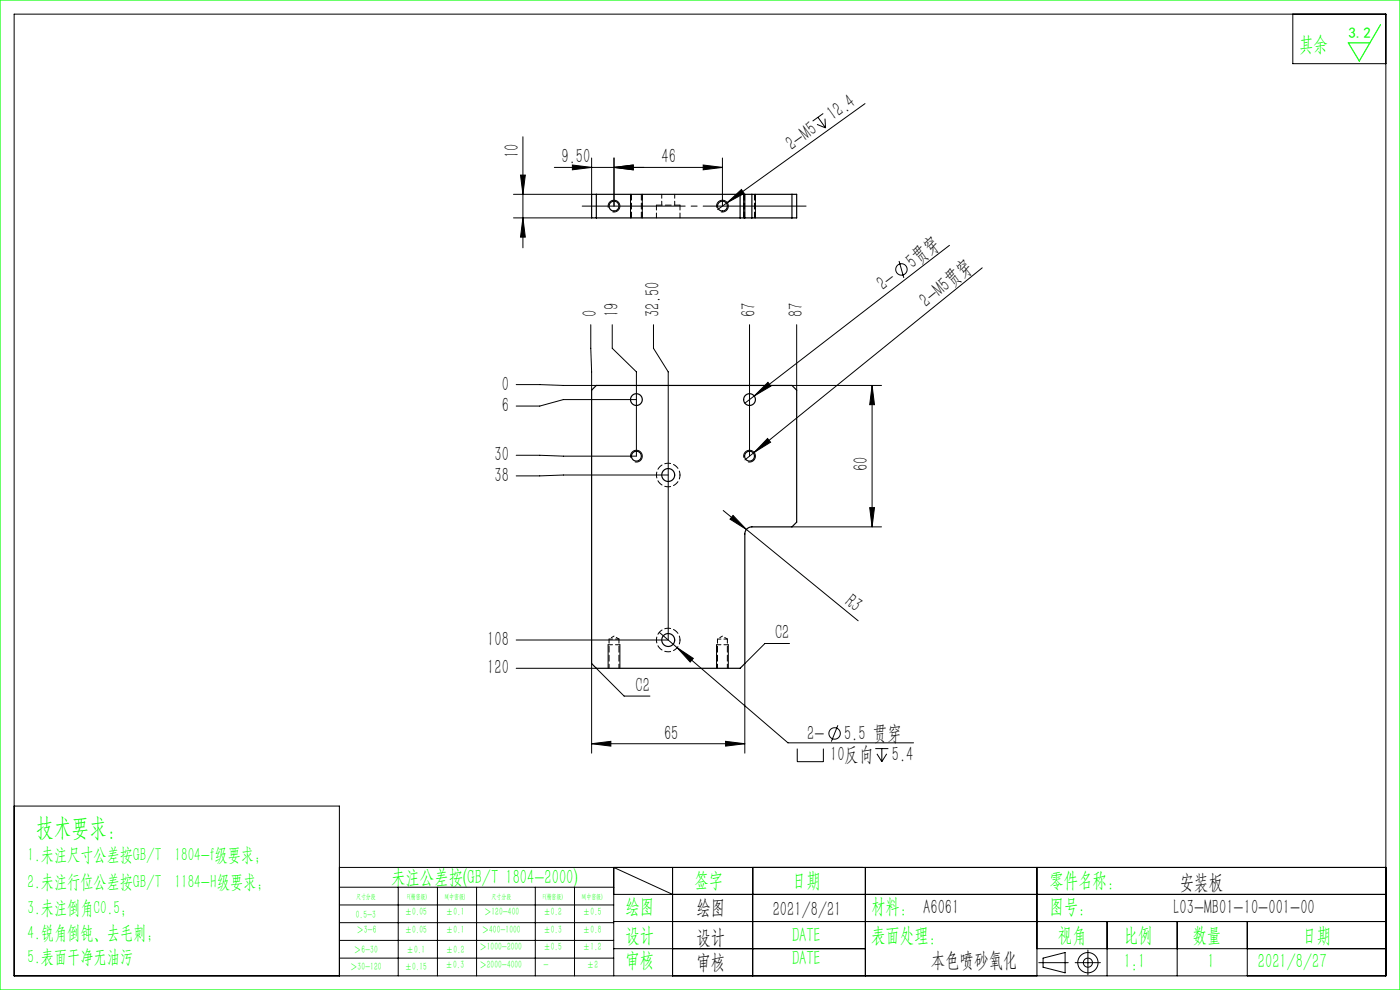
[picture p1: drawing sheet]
<svg xmlns="http://www.w3.org/2000/svg" width="297mm" height="210mm" viewBox="0 0 297 210" stroke-linecap="round" stroke-linejoin="round" font-family="sans-serif">
<g fill="none" stroke="#000" stroke-width=".21">
<path d="M3 3h291v204h-291zM274.3 3v10.5h19.7M110.4 37.1h1l-.5 4.1zM110.9 29v23.6M117.6 35.5h35.7M121.4 35l4.1 .5-4.1 .5zM125.5 33.5v7.7h-16.6M130.3 35.5l4-.5v1zM130.3 33.5v10.2M149.2 35l4.1 .5-4.1 .5zM153.3 33.5v10.2M173.3 26.4l1.8 .7"/>
<path d="M173.5 24.9l1.6 2.2M174.6 24.1l-2.2 1.6M175 25.2l.1 1.9M183.5 22l-29.2 21M108.9 46.2h16.6M110.9 46.2l.5 4.1h-1zM129.1 44a1.25 1.25 0 0 1 1-1.5 1.25 1.25 0 0 1 1.4 1.3 1.25 1.25 0 0 1-1.6 1.1M133.8 41.2v5M136.3 41.2v5M152.1 44a1.25 1.25 0 0 1 1-1.5 1.25 1.25 0 0 1 1.4 1.3 1.25 1.25 0 0 1-1.6 1.1M154.3 43l3-2.8 .6 .8zM154.3 43l-2.1 1.5"/>
<path d="M157.8 41.2v5M160.3 41.2v5M190.7 55.4l1 3.5M201.4 52l-41.4 32M208.4 56.8l-50.4 40.7M125.3 68.9l.2 13.9M129.9 68.9v5l5.1 5v17.9h-15.5l-10-.2M138.6 68.9v5l3.2 5v56.9h-32.3M159 68.9v27.9M169 68.9v13.9M109.5 81.6l17 .2M133.8 97.1a1.25 1.25 0 0 1 1.1-1.6 1.25 1.25 0 0 1 1.4 1.4 1.25 1.25 0 0 1-1.6 1.1"/>
<path d="M135 84.8h-15.5l-5 1.3h-5M157.8 97.1a1.25 1.25 0 0 1 1.1-1.6 1.25 1.25 0 0 1 1.4 1.4 1.25 1.25 0 0 1-1.6 1.1M160 84l2.9-2.9 .6 .8zM160 84l-2 1.5M162.8 93l.7 .8-3.5 2.2zM168 81.8h19M185 81.8v30M185 81.8l.5 4h-1zM141.8 100.8h-22.3l-10 .1M153.4 108.3l28.7 23.4M155.5 109.3l2.8 3-3.4-2.2zM168 111.8h19"/>
<path d="M184.5 107.7h1l-.5 4.1zM129 136.8v5M131.5 136.8v5M139.9 134.1l27.3 23.5h26.6M143.7 137.4l3.4 2.3-.7 .7zM152 136.8v5M154.5 136.8v5M167.5 136.5h-5.2l-4.3 4.3v19M109.5 141.8h17l5.9 5.9h5.5M125.5 157.8l4.1-.5v1zM125.5 140.8v19M125.5 157.8h32.5"/>
<path d="M153.9 157.3l4.1 .5-4.1 .5zM169.1 158.8v2.8h5.6v-2.8M177.7 153.8l-1.3 3.5M185.7 158.8h2.8M186 159.9l1.1 1.7M187.1 158.8v2.8M188.1 159.9l-1 1.7M3 171h69v36M72 184h222M72 188.2h58.2M72 192h58.2M72 195.7h58.2"/>
<path d="M72 199.5h58.2M84.5 188.2v18.8M92.8 188.2v18.8M101.1 188.2v18.8M113.6 188.2v18.8M121.9 188.2v18.8M130.2 189.7h163.8M130.2 195.5h163.8M142.7 189.7l-12.5-5.7v23M142.7 184v23M159.7 184v23M183.6 184v23"/>
<path d="M220 184v23M234.9 195.5v11.5M249.7 195.5v11.5M264.6 195.5v11.5M72 203.2h58.2M130.2 201.2h53.4M220 201.2h74M220.4 204.2h6.2M221.3 203.2l4.7-1.1v4.3l-4.7-1.2zM228.1 204.2h5.3M230.8 201.5v5.3"/>
<circle cx="191.2" cy="57.2" r="1.21"/>
<circle cx="177.1" cy="155.6" r="1.21"/>
<circle cx="230.8" cy="204.2" r="2.15"/>
<circle cx="230.8" cy="204.2" r=".96"/>
</g>
<path d="M123.5 43.7h47.5" fill="none" stroke="#000" stroke-width=".21" stroke-dasharray="30.5 1.3 1.3 1.3" stroke-dashoffset="8.6"/>
<path d="M0 0h297v210h-297zM292.9 5.2l-4.5 7.7-2.4-3.8h4.6" fill="none" stroke="#0f0" stroke-width=".25"/>
<path d="M131.5 136.8h-2.5M154.5 136.8h-2.5" fill="none" stroke="#000" stroke-width=".21" stroke-dasharray="1.3 .6" stroke-dashoffset=".3"/>
<g fill="#000">
<path d="M154.3 43l3-2.8 .6 .8zM162.8 93l.7 .8-3.5 2.2zM160 84l2.9-2.9 .6 .8zM155.5 109.3l2.8 3-3.4-2.2z"/>
<path d="M130.3 35.5l4-.5v1zM121.4 35l4.1 .5-4.1 .5z"/>
<path d="M130.3 35.5l4-.5v1zM149.2 35l4.1 .5-4.1 .5zM125.5 157.8l4.1-.5v1zM153.9 157.3l4.1 .5-4.1 .5zM143.7 137.4l2.7 3 .7-.7z"/>
<path d="M110.9 46.2l.5 4.1h-1zM110.4 37.1h1l-.5 4.1zM184.5 107.7h1l-.5 4.1zM185 81.8l.5 4h-1z"/>
</g>
<g fill="none" stroke="#000" stroke-width=".25">
<path d="M126.5 41.2v5M157 41.2v5M158 41.2h1.5M158 46.2h1.5M158 41.2h-32.5v5h32.5M158 41.2v5M159.5 41.2h9.5v5h-9.5M159.5 41.2v5M168 41.2v5M126.5 81.8h41.5l1 1v28l-1 1h-8.5a1.5 1.5 0 0 0-1.5 1.5v27.5l-1 1h-30.5l-1-1v-58z"/>
<circle cx="130.3" cy="43.7" r="1.05"/>
<circle cx="153.3" cy="43.7" r="1.05"/>
<circle cx="135" cy="84.8" r="1.25"/>
<circle cx="135" cy="96.8" r="1.05"/>
<circle cx="159" cy="96.8" r="1.05"/>
<circle cx="159" cy="84.8" r="1.25"/>
<circle cx="141.8" cy="100.8" r="1.37"/>
<circle cx="141.8" cy="135.8" r="1.38"/>
</g>
<path d="M133.8 41.2v5M134 41.2v5M136.1 46.2v-5M136.3 46.2v-5M144.3 43.5h-5M157.8 41.2v5M158 41.2v5M160.1 46.2v-5M160.3 46.2v-5" fill="none" stroke="#000" stroke-width=".21" stroke-dasharray="1.3 .6"/>
<path d="M139.3 43.5v2.7M144.3 46.2v-2.7" fill="none" stroke="#000" stroke-width=".21" stroke-dasharray="1.3 .6" stroke-dashoffset=".2"/>
<path d="M140.4 41.2v2.3M143.1 43.5v-2.3M144.3 100.8a2.5 2.5 0 0 1-3.7 2.2 2.5 2.5 0 0 1-.3-4.3 2.5 2.5 0 0 1 3.9 1.7l.1 .4M129.2 135.6v6.2M144.3 135.8a2.5 2.5 0 0 1-3.7 2.2 2.5 2.5 0 0 1-.3-4.3 2.5 2.5 0 0 1 3.9 1.7l.1 .4M152.2 135.6v6.2M131.3 141.8v-6.2M154.3 141.8v-6.2" fill="none" stroke="#000" stroke-width=".21" stroke-dasharray="1.3 .6" stroke-dashoffset=".4"/>
<path d="M131.3 135.6h-2.1M154.3 135.6h-2.1" fill="none" stroke="#000" stroke-width=".21" stroke-dasharray="1.3 .6" stroke-dashoffset=".5"/>
<path d="M130.3 134.9l-1.1 .7M131.3 135.6l-1-.7M153.3 134.9l-1.1 .7M154.3 135.6l-1-.7" fill="none" stroke="#000" stroke-width=".21" stroke-dasharray="1.3 .6" stroke-dashoffset=".6"/>
<text font-size="5.4" fill="#0f0" x="7.7" y="177.2">技术要求：</text>
<g font-size="4.4" fill="#0f0">
<text x="275.6" y="10.8">其余</text>
<text x="83" y="187.5">未注公差按(GB/T 1804-2000)</text>
<text x="147.3" y="188">签字</text>
<text x="168" y="188">日期</text>
<text x="222.6" y="188">零件名称：</text>
<text x="132.7" y="193.6">绘图</text>
<text x="184.8" y="193.6">材料： A6061</text>
<text x="222.6" y="193.6">图号：</text>
<text x="132.7" y="199.8">设计</text>
<text x="168" y="199.8">DATE</text>
<text x="184.8" y="199.8">表面处理：</text>
<text x="224.4" y="199.8">视角</text>
<text x="238.4" y="199.8">比例</text>
<text x="253" y="199.8">数量</text>
<text x="276.3" y="199.8">日期</text>
<text x="132.7" y="205.1">审核</text>
<text x="168" y="204.6">DATE</text>
<text x="238.4" y="205.3">1:1</text>
<text x="256.2" y="205.3">1</text>
<text x="266.9" y="205.3">2021/8/27</text>
</g>
<g font-size="4.4">
<text x="176.8" y="25.8" transform="rotate(-36 176.8 25.8)">12.4</text>
<text x="110.1" y="33.6" transform="rotate(-90 110.1 33.6)">10</text>
<text x="119.1" y="34.6">9.50</text>
<text x="140.3" y="34.6">46</text>
<text x="168" y="32" transform="rotate(-36 168 32)">2-M5</text>
<text x="193.6" y="57" transform="rotate(-38 193.6 57)">5贯穿</text>
<text x="187.4" y="61.7" transform="rotate(-38 187.4 61.7)">2-</text>
<text x="196.5" y="65.3" transform="rotate(-39 196.5 65.3)">2-M5贯穿</text>
<text x="126.6" y="67.3" transform="rotate(-90 126.6 67.3)">0</text>
<text x="131.2" y="67.3" transform="rotate(-90 131.2 67.3)">19</text>
<text x="139.9" y="67.3" transform="rotate(-90 139.9 67.3)">32.50</text>
<text x="160.3" y="67.3" transform="rotate(-90 160.3 67.3)">67</text>
<text x="170.3" y="67.3" transform="rotate(-90 170.3 67.3)">87</text>
<text x="106.4" y="82.9">0</text>
<text x="106.4" y="87.4">6</text>
<text x="104.9" y="97.9">30</text>
<text x="184.1" y="100" transform="rotate(-90 184.1 100)">60</text>
<text x="104.9" y="102.2">38</text>
<text x="179" y="128.1" transform="rotate(39 179 128.1)">R3</text>
<text x="103.4" y="137.1">108</text>
<text x="164.4" y="135.6">C2</text>
<text x="103.4" y="143.1">120</text>
<text x="134.8" y="146.8">C2</text>
<text x="140.9" y="156.9">65</text>
<text x="171.2" y="156.9">2-</text>
<text x="176.1" y="161.4">10反向</text>
<text x="179.1" y="156.9">5.5 贯穿</text>
<text x="189.2" y="161.4">5.4</text>
<text x="250.3" y="188.6">安装板</text>
<text x="147.8" y="194">绘图</text>
<text x="163.9" y="194.3">2021/8/21</text>
<text x="249" y="194">L03-MB01-10-001-00</text>
<text x="147.8" y="200.2">设计</text>
<text x="147.8" y="205.5">审核</text>
<text x="197.5" y="205">本色喷砂氧化</text>
</g>
<g font-size="4" fill="#0f0">
<text x="5.9" y="182.6">1.未注尺寸公差按GB/T 1804-f级要求；</text>
<text x="5.9" y="188.4">2.未注行位公差按GB/T 1184-H级要求；</text>
<text x="5.9" y="193.9">3.未注倒角C0.5；</text>
<text x="5.9" y="199.2">4.锐角倒钝、去毛刺；</text>
<text x="5.9" y="204.2">5.表面干净无油污</text>
</g>
<text font-size="3.2" fill="#0f0" x="286.1" y="8">3.2</text>
<g font-size="2.3" fill="#0f0">
<text x="75.5" y="194.7">0.5-3</text>
<text x="75.6" y="198">＞3-6</text>
<text x="85.9" y="194.2">±0.05</text>
<text x="85.9" y="198">±0.05</text>
<text x="94.6" y="194.2">±0.1</text>
<text x="94.6" y="198">±0.1</text>
<text x="102.2" y="198">＞400-1000</text>
<text x="102.7" y="194.2">＞120-400</text>
<text x="115.3" y="194.2">±0.2</text>
<text x="115.3" y="198">±0.3</text>
<text x="123.7" y="194.2">±0.5</text>
<text x="123.7" y="198">±0.8</text>
<text x="75.1" y="202.2">＞6-30</text>
<text x="86.3" y="202.2">±0.1</text>
<text x="94.6" y="202.2">±0.2</text>
<text x="101.7" y="201.6">＞1000-2000</text>
<text x="115.3" y="201.6">±0.5</text>
<text x="123.7" y="201.6">±1.2</text>
<text x="74.3" y="205.8">＞30-120</text>
<text x="85.9" y="205.8">±0.15</text>
<text x="94.5" y="205.4">±0.3</text>
<text x="101.7" y="205.4">＞2000-4000</text>
<text x="115.3" y="205.4">-</text>
<text x="124.5" y="205.4">±2</text>
</g>
<g font-size="1.5" fill="#0f0">
<text x="75.5" y="190.6">尺寸分段</text>
<text x="86.4" y="190.6">F(精密级)</text>
<text x="94.4" y="190.6">M(中密级)</text>
<text x="104.3" y="190.6">尺寸分段</text>
<text x="115.2" y="190.6">F(精密级)</text>
<text x="123.5" y="190.6">M(中密级)</text>
</g>
</svg>
